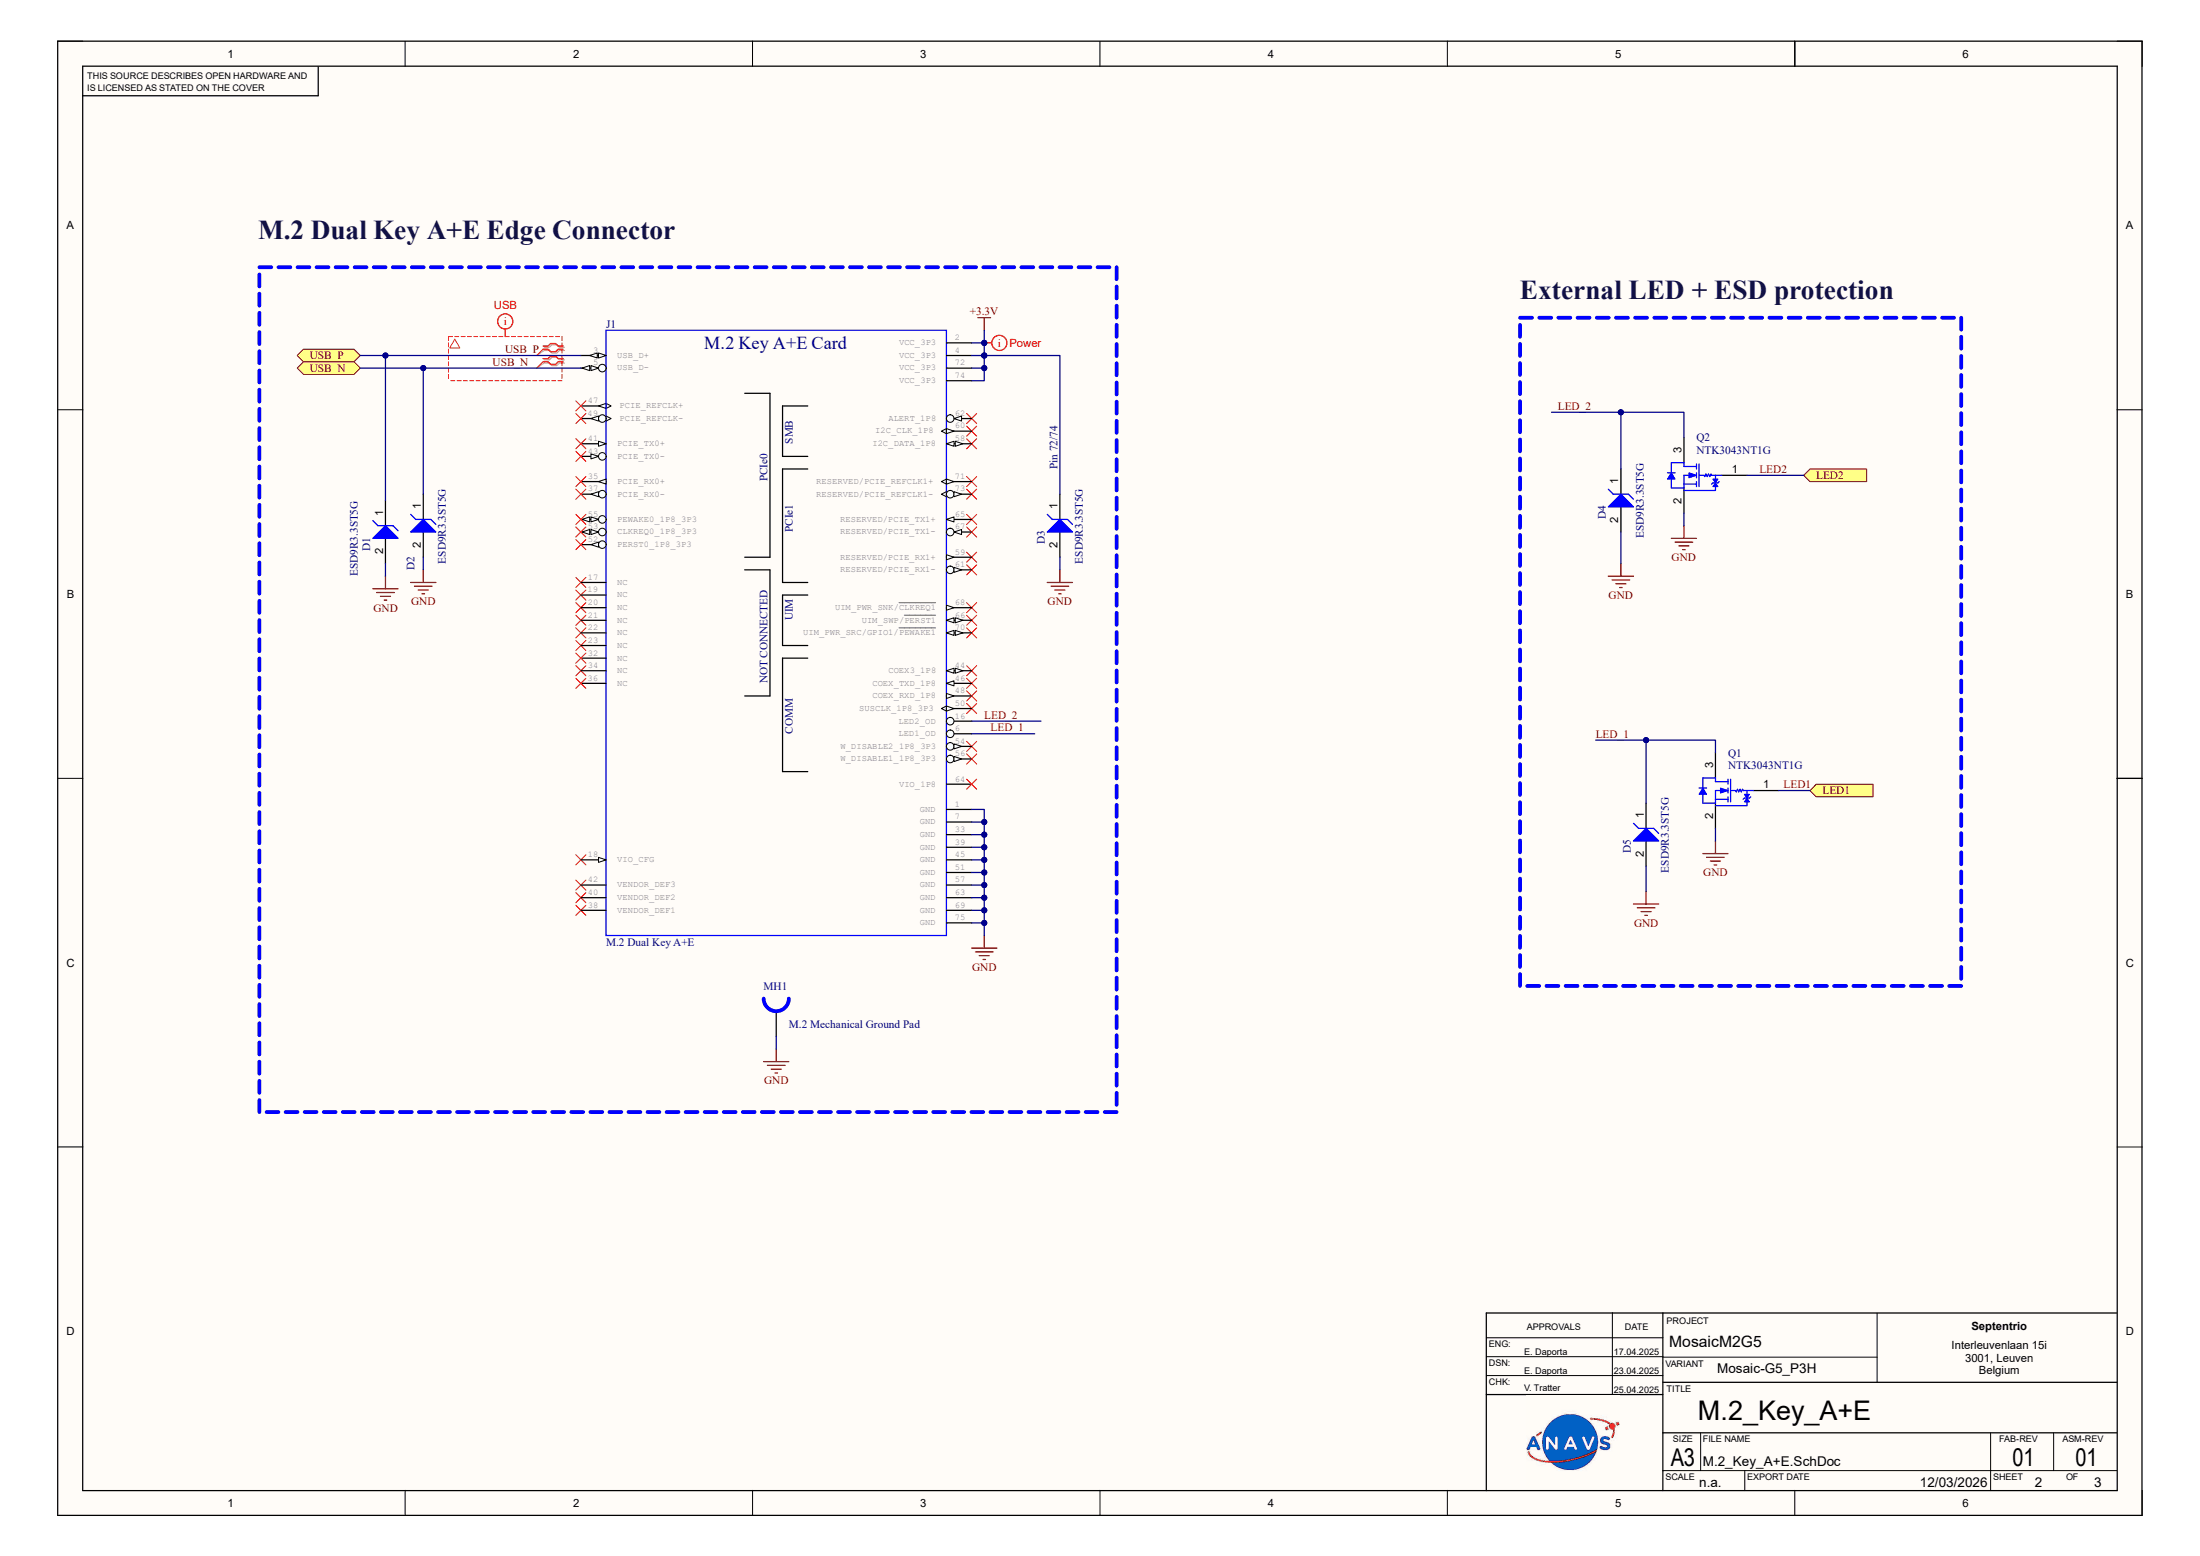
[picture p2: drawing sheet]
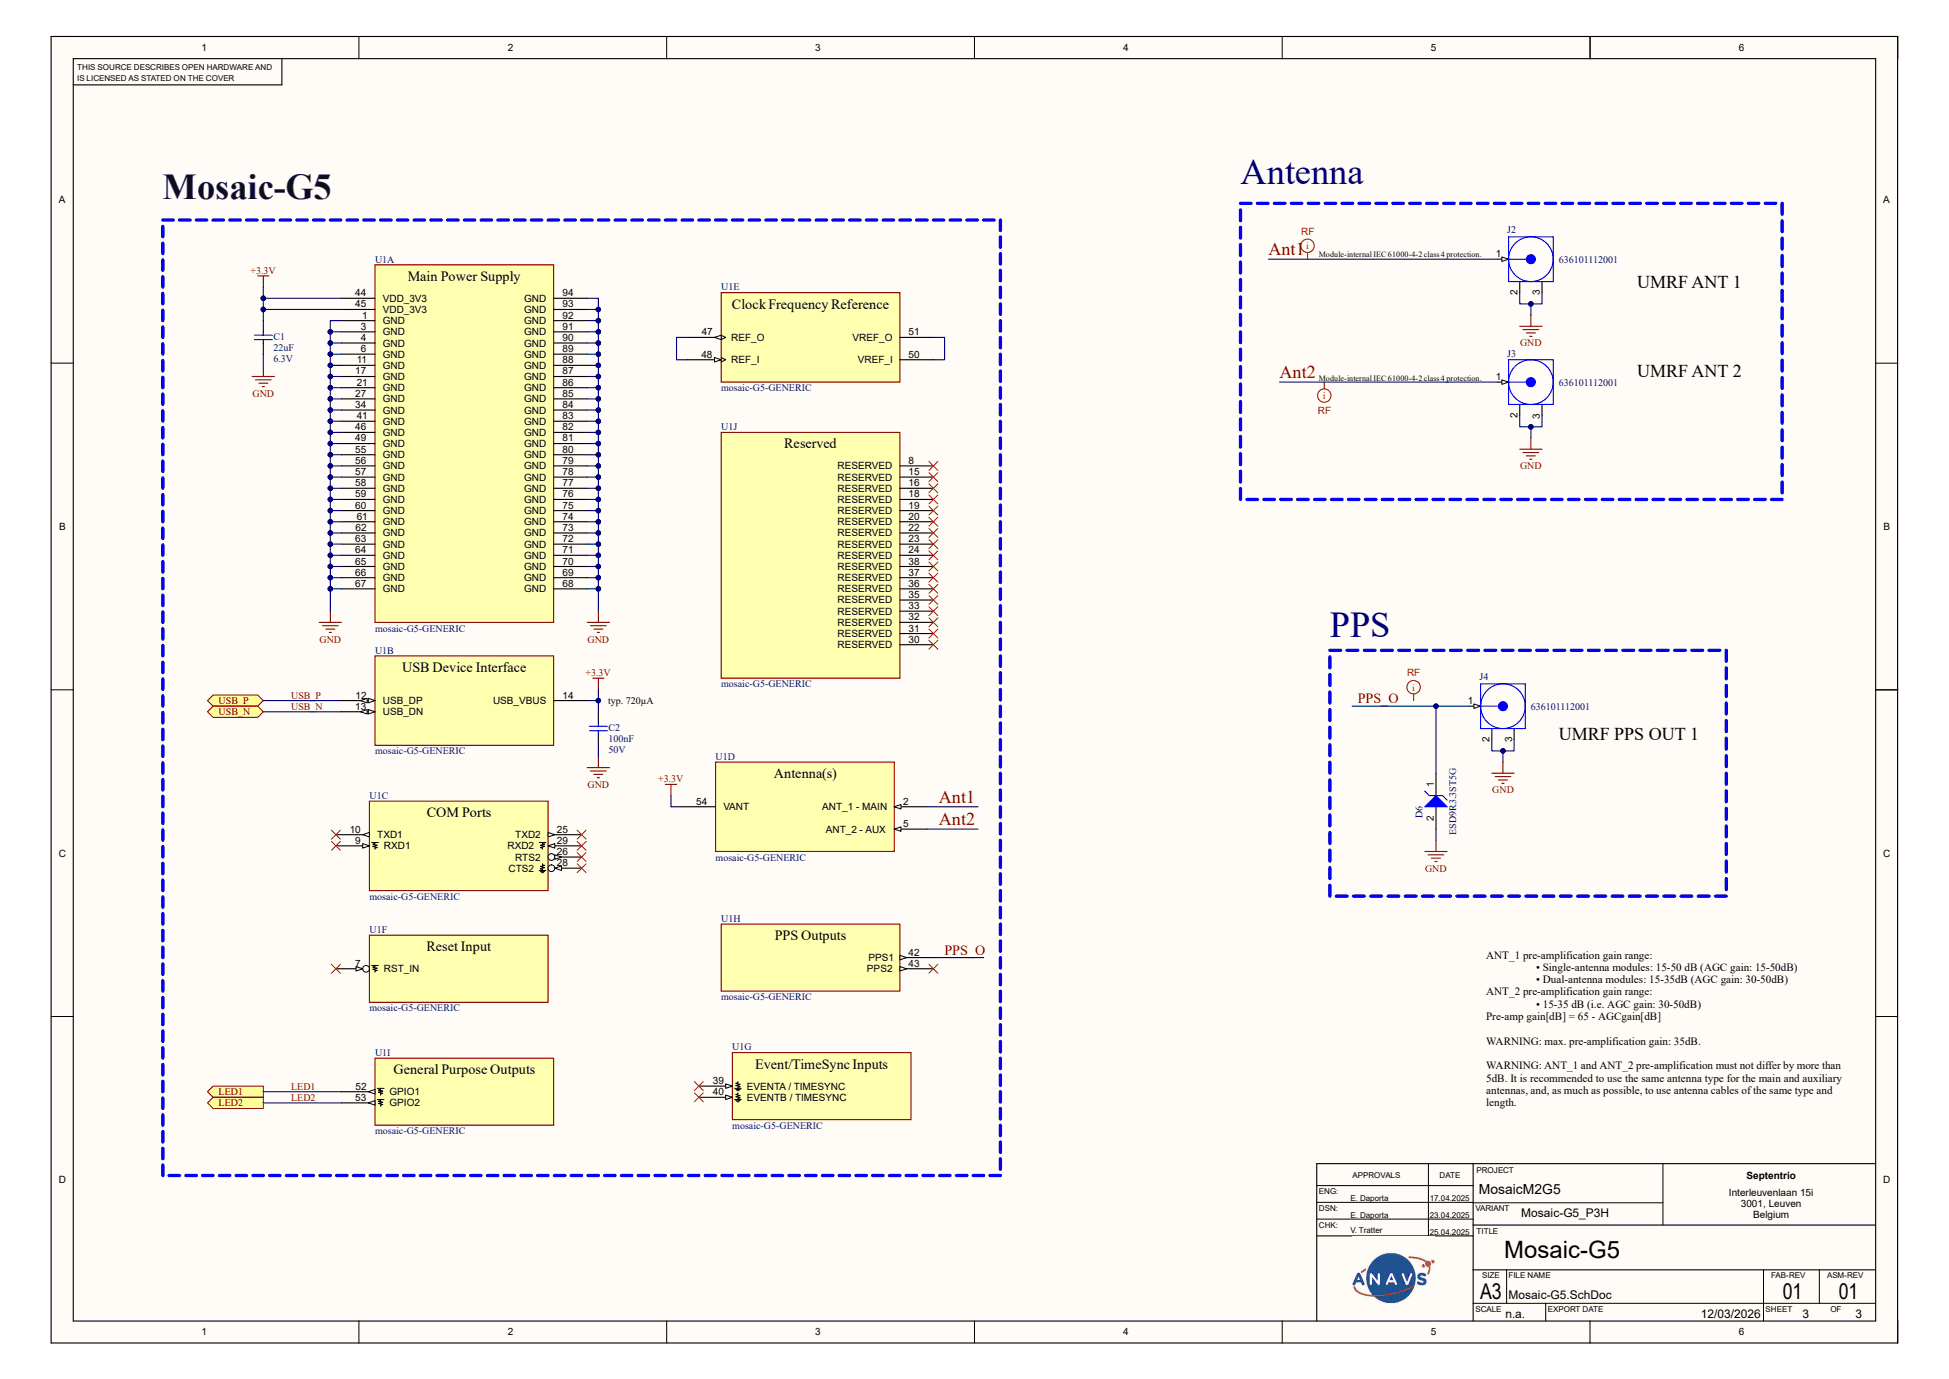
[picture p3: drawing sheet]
# Altium project MosaicM2G5.PrjPcb
ASM_REVISION: 01; Assembly_Drawing_Title: MosaicM2G5 PCBA Assembly; CheckedBy: V. Tratter; CHK_APP_DATE: 25.04.2025; COPYRIGHT: © ANavS 2025; DrawnBy: E. Daporta; DSN_APP_DATE: 23.04.2025; ENG_APP_DATE: 17.04.2025; Engineer: E. Daporta; FAB_REVISION: 01; Fabrication_Drawing_Title: MosaicM2G5 PCB Fabrication; LICENSE_NOTICE: Licensed under CERN-OHL-P v2; MODULE_NOMENCLATURE: M.2 2230-D6*-E-A; PROJECT: MosaicM2G5; SCH_SCALE: n.a.
2 sheets, 16 parts. Net scope: flat (ports and power ports of the same name join across sheets).
Board file: M2_Mosaic-G5_Smart.PcbDoc
Sheets:
  M.2_Key_A+E.SchDoc
  Mosaic-G5.SchDoc

## Sheet M.2_Key_A+E.SchDoc
size 420 x 297 mm; CompanyName: Septentrio; Organization: Designed by ANavS; Address1: Septentrio; Address2: Interleuvenlaan 15i; Address3: 3001, Leuven; Address4: Belgium; SheetNumber: 2; SheetTotal: 3

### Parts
D1  ESD9R3.3ST5G  [ONSC-SOD-923-2-514AB-01_V]
D2  ESD9R3.3ST5G  [ONSC-SOD-923-2-514AB-01_V]
D3  ESD9R3.3ST5G  [ONSC-SOD-923-2-514AB-01_V]
D4  ESD9R3.3ST5G  [ONSC-SOD-923-2-514AB-01_V]
D5  ESD9R3.3ST5G  [ONSC-SOD-923-2-514AB-01_V]
J1  M.2 Dual Key A+E  [M.2 Key A+E card-Footprint]  (no BOM)
MH1  M.2 Mechanical Ground Pad  [M.2 Mechanical Ground Pad Footprint]  (no BOM)
Q1  NTK3043NT1G  [ONSC-SOT-723-3-631AA-01_V]
Q2  NTK3043NT1G  [ONSC-SOT-723-3-631AA-01_V]

### Blocks framed on the sheet
Pin 72/74: D1-D3 J1 MH1
External LED + ESD protection: D4 D5 Q1 Q2

### Ports
LED1 (in), LED2 (in), USB_N (bidir), USB_P (bidir)

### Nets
+3.3V: D3.1(K) J1.2(VCC_3P3) J1.4(VCC_3P3) J1.72(VCC_3P3) J1.74(VCC_3P3)
GND: D1.2(A) D2.2(A) D3.2(A) D4.2(A) D5.2(A) J1.1(GND) J1.7(GND) J1.33(GND) J1.39(GND) J1.45(GND) J1.51(GND) J1.57(GND) J1.63(GND) J1.69(GND) J1.75(GND) MH1.0(Chassis) Q1.2(S) Q2.2(S)
LED1: Q1.1(G) ; port LED1
LED2: Q2.1(G) ; port LED2
LED_1: D5.1(K) J1.6(~{LED1_OD}) Q1.3(D)
LED_2: D4.1(K) J1.16(~{LED2_OD}) Q2.3(D)
USB_N: D2.1(K) J1.5(USB_D-) ; port USB_N
USB_P: D1.1(K) J1.3(USB_D+) ; port USB_P

Not connected (* = marked no-connect by the designer): J1 17(NC)* 18(VIO_CFG)* 19(NC)* 20(NC)* 21(NC)* 22(NC)* 23(NC)* 32(NC)* 34(NC)* 35(PCIE_RX0+)* 36(NC)* 37(PCIE_RX0-)* 38(VENDOR_DEF1)* 40(VENDOR_DEF2)* 41(PCIE_TX0+)* 42(VENDOR_DEF3)* 43(PCIE_TX0-)* 44(COEX3_1P8)* 46(COEX_TXD_1P8)* 47(PCIE_REFCLK+)* 48(COEX_RXD_1P8)* 49(PCIE_REFCLK-)* 50(SUSCLK_1P8_3P3)* 52(~{PERST0_1P8_3P3})* 53(~{CLKREQ0_1P8_3P3})* 54(~{W_DISABLE2_1P8_3P3})* 55(~{PEWAKE0_1P8_3P3})* 56(~{W_DISABLE1_1P8_3P3})* 58(I2C_DATA_1P8)* 59(RESERVED/PCIE_RX1+)* 60(I2C_CLK_1P8)* 61(RESERVED/PCIE_RX1-)* 62(~{ALERT_1P8})* 64(VIO_1P8)* 65(RESERVED/PCIE_TX1+)* 66(UIM_SWP/~{PERST1})* 67(RESERVED/PCIE_TX1-)* 68(UIM_PWR_SNK/~{CLKREQ1})* 70(UIM_PWR_SRC/GPIO1/~{PEWAKE1})* 71(RESERVED/PCIE_REFCLK1+)* 73(RESERVED/PCIE_REFCLK1-)*

### Layout directives
net class Power: +3.3V
differential pair: USB_N, USB_P
net class USB2.0: USB_N, USB_P

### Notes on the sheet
- M.2 Dual Key A+E Edge Connector

## Sheet Mosaic-G5.SchDoc
size 420 x 297 mm; CompanyName: Septentrio; Organization: Designed by ANavS; Address1: Septentrio; Address2: Interleuvenlaan 15i; Address3: 3001, Leuven; Address4: Belgium; SheetNumber: 3; SheetTotal: 3

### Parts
C1  value 22uF  Voltage: 6.3V  [CAPC1608X100X20ML10]  (hidden comment: C1608X5R0J226M080AC)
C2  Capacitance: 100nF  Voltage: 50V  [CAP0402C]  (hidden comment: GCM155R71H104KE02D)
D6  ESD9R3.3ST5G  [ONSC-SOD-923-2-514AB-01_V]
J2  636101112001  [63610111x001]
J3  636101112001  [63610111x001]
J4  636101112001  [63610111x001]
U1  mosaic-G5-GENERIC  [mosaic-G5-GENERIC-Footprint]  (parts A,B,C,D,E,F,G,H,I,J of 10)

### Blocks framed on the sheet
Antenna: J2 J3
typ. 720µA: C1 C2 U1
PPS: D6 J4

### Ports
LED1 (out), LED2 (out), USB_N (bidir), USB_P (bidir)

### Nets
+3.3V: C1.2 C2.2 U1.14(USB_VBUS) U1.44(VDD_3V3) U1.45(VDD_3V3) U1.54(VANT)
GND: C1.1 C2.1 D6.2(A) J2.2(GND) J2.3(GND) J3.2(GND) J3.3(GND) J4.2(GND) J4.3(GND) U1.1(GND) U1.3(GND) U1.4(GND) U1.6(GND) U1.11(GND) U1.17(GND) U1.21(GND) U1.27(GND) U1.34(GND) U1.41(GND) U1.46(GND) U1.49(GND) U1.55(GND) U1.56(GND) U1.57(GND) U1.58(GND) U1.59(GND) U1.60(GND) U1.61(GND) U1.62(GND) U1.63(GND) U1.64(GND) U1.65(GND) U1.66(GND) U1.67(GND) U1.68(GND) U1.69(GND) U1.70(GND) U1.71(GND) U1.72(GND) U1.73(GND) U1.74(GND) U1.75(GND) U1.76(GND) U1.77(GND) U1.78(GND) U1.79(GND) U1.80(GND) U1.81(GND) U1.82(GND) U1.83(GND) U1.84(GND) U1.85(GND) U1.86(GND) U1.87(GND) U1.88(GND) U1.89(GND) U1.90(GND) U1.91(GND) U1.92(GND) U1.93(GND) U1.94(GND)
Ant1: J2.1(Signal) U1.2(ANT_1_-_MAIN)
Ant2: J3.1(Signal) U1.5(ANT_2_-_AUX)
LED1: U1.52(GPIO1) ; port LED1
LED2: U1.53(GPIO2) ; port LED2
PPS_O: D6.1(K) J4.1(Signal) U1.42(PPS1)
USB_N: U1.13(USB_DN) ; port USB_N
USB_P: U1.12(USB_DP) ; port USB_P
NetU1_47: U1.47(REF_O) U1.48(REF_I)
NetU1_50: U1.50(VREF_I) U1.51(VREF_O)

Not connected (* = marked no-connect by the designer): U1 7(RST_IN)* 8(RESERVED)* 9(RXD1)* 10(TXD1)* 15(RESERVED)* 16(RESERVED)* 18(RESERVED)* 19(RESERVED)* 20(RESERVED)* 22(RESERVED)* 23(RESERVED)* 24(RESERVED)* 25(TXD2)* 26(RTS2)* 28(CTS2)* 29(RXD2)* 30(RESERVED)* 31(RESERVED)* 32(RESERVED)* 33(RESERVED)* 35(RESERVED)* 36(RESERVED)* 37(RESERVED)* 38(RESERVED)* 39(EVENTA_/_TIMESYNC)* 40(EVENTB_/_TIMESYNC)* 43(PPS2)*

### Layout directives
net class RF: (no net found under the mark), Ant1, Ant2

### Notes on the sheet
- Mosaic-G5
- (near J2) Module-internal IEC 61000-4-2 class 4 protection.
- UMRF ANT 1
- (near J3) Module-internal IEC 61000-4-2 class 4 protection.
- UMRF ANT 2
- UMRF PPS OUT 1
- ANT_1 pre-amplification gain range:
  • Single-antenna modules: 15-50 dB (AGC gain: 15-50dB)
  • Dual-antenna modules: 15-35dB (AGC gain: 30-50dB)
  ANT_2 pre-amplification gain range:
  • 15-35 dB (i.e. AGC gain: 30-50dB)
  Pre-amp gain[dB] = 65 - AGCgain[dB]
  WARNING: max. pre-amplification gain: 35dB.
  WARNING: ANT_1 and ANT_2 pre-amplification must not differ by more than 5dB. It is recommended to use the same antenna type for the main and auxiliary antennas, and, as much as possible, to use antenna cables of the same type and length.
- Septentrio Interleuvenlaan 15i
- 3001 Leuven Belgium

## Nets that join several sheets
+3.3V: M.2_Key_A+E (5 pins), Mosaic-G5 (6 pins)
GND: M.2_Key_A+E (18 pins), Mosaic-G5 (61 pins)
LED1: M.2_Key_A+E (Q1.1), Mosaic-G5 (U1.52)
LED2: M.2_Key_A+E (Q2.1), Mosaic-G5 (U1.53)
USB_N: M.2_Key_A+E (D2.1 J1.5), Mosaic-G5 (U1.13)
USB_P: M.2_Key_A+E (D1.1 J1.3), Mosaic-G5 (U1.12)

## Assembly variants
Mosaic-G5 P1: not fitted J3; alternate parts U1 -> CMP-001-0014-3
Mosaic-G5 P3: not fitted J3; alternate parts U1 -> CMP-00025-00006-2
Mosaic-G5 P3H: alternate parts U1 -> CMP-00025-00007-2
